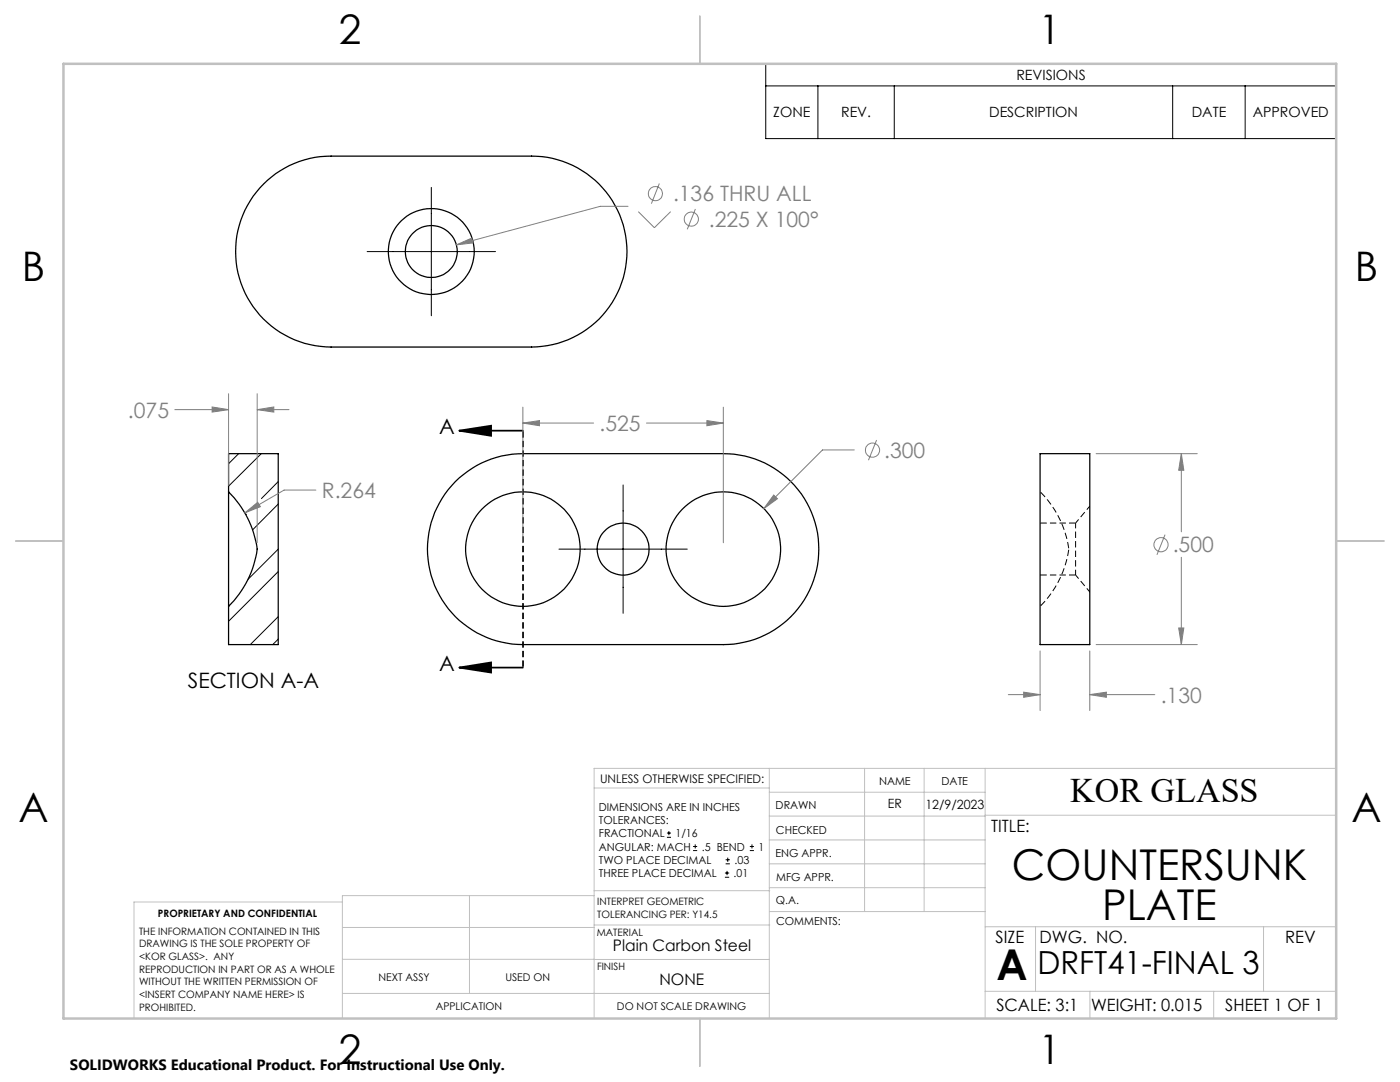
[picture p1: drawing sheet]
<svg xmlns="http://www.w3.org/2000/svg" width="279mm" height="216mm" viewBox="0 0 279 216" stroke-linecap="round" stroke-linejoin="round" font-family="sans-serif">
<g fill="none" stroke="#000" stroke-width=".25">
<path d="M52.6 36.7a19 19 0 0 1 13.5-5.5h40a19.1 19.1 0 0 1 19 19 19.1 19.1 0 0 1-19 19.1h-40a19.1 19.1 0 0 1-17.6-11.8 19.1 19.1 0 0 1 4.1-20.8zM45.6 98.1a19.8 19.8 0 0 1 5.7 11.5 19.8 19.8 0 0 1-5.7 11.4M45.6 98.1v22.9M45.6 98.1v-7.6h9.9v38.1h-9.9v-7.6M90.9 96.1a19.2 19.2 0 0 1 13.5-5.6h40a19.1 19.1 0 0 1 19 19.1 19.1 19.1 0 0 1-19 19h-40a19.1 19.1 0 0 1-17.7-11.7 19.1 19.1 0 0 1 4.2-20.8zM207.6 90.5h9.9v38.1h-9.9z"/>
<circle cx="86.1" cy="50.2" r="8.6"/>
<circle cx="86.1" cy="50.2" r="5.2"/>
<circle cx="104.4" cy="109.6" r="11.4"/>
<circle cx="124.4" cy="109.6" r="5.2"/>
<circle cx="144.4" cy="109.6" r="11.4"/>
</g>
<path d="M214.7 104.4v10.3" fill="none" stroke="#000" stroke-width=".2" stroke-dasharray="1.3 .6" stroke-dashoffset=".2" stroke-linecap="butt"/>
<path d="M213.3 109.6a20.1 20.1 0 0 0-5.7-11.5M207.6 121a20.1 20.1 0 0 0 5.7-11.4" fill="none" stroke="#000" stroke-width=".2" stroke-dasharray="1.3 .6" stroke-dashoffset="-.2" stroke-linecap="butt"/>
<path d="M214.7 114.7l2.8 3.4M217.5 101l-2.8 3.4" fill="none" stroke="#000" stroke-width=".2" stroke-dasharray="1.3 .6" stroke-dashoffset=".3" stroke-linecap="butt"/>
<path d="M207.6 114.7h7.1M214.7 104.4h-7.1" fill="none" stroke="#000" stroke-width=".2" stroke-dasharray="1.3 .6" stroke-linecap="butt"/>
<g fill="none" stroke="#000" stroke-width=".2">
<path d="M152.8 12.7h113.9v15h-113.9zM152.8 17.1h113.9M163.2 17.1v10.6M178.5 17.1v10.6M234 17.1v10.6M248.5 17.1v10.6M86.1 37.4v25.6M73.3 50.2h25.6M47.6 90.5l-2 2M52.1 90.5l-6.5 6.5M55.5 96.1l-3.3 3.4M124.4 96.8v25.6"/>
<path d="M49 102.6h.1M55.5 109.6l-6 6M55.5 100.6l-5.1 5.1M55.5 114.1l-9.9 9.9M111.5 109.6h25.7M55.5 123l-5.5 5.6M55.5 127.5l-1.1 1.1M133.1 167.1h.8M133.1 166.2h.8M133.5 165.8v.9M138.3 169.7h.8M138.3 168.9h.8"/>
<path d="M138.7 168.5v.8M144.7 175h.8M144.7 174.2h.8M144.8 172.4h.9M144.8 171.6h.9M145.1 173.8v.8M145.2 171.1v.9M149.6 169.7h.9M149.6 168.9h.9M150.1 168.5v.8"/>
</g>
<g fill="none" stroke="#808080" stroke-width=".2">
<path d="M131.6 36.6l-1.6 4M91.1 48.9l3-1.4 .3 1zM125.3 41.2h-5.5l-28.7 7.7M127.4 42.2l3.2 3.2 3.2-3.2M138.8 41.7l-1.6 4.1M45.6 78.6v18.3M51.3 78.6v29.7M34.9 81.7h10.7M42.3 81.2l3.3 .5-3.3 .5zM51.3 81.7l3.3-.5v1zM51.3 81.7h6.4M63 97.8h-6.3l-7.8 4.5"/>
<path d="M104.4 84.4l3.3-.5v1zM104.4 81.2v27.1M104.4 84.4h14.1M129 84.4h15.4M141.1 83.9l3.3 .5-3.3 .5zM144.4 81.2v27.1M154.4 98.8l.8 .7-2.8 2zM170.5 89.8h-6.4l-11.7 11.7M174.9 87.8l-1.6 4M218.8 90.5h20.1M235.8 90.5l.5 3.3h-1.1zM235.8 90.5v15.6"/>
<path d="M48.9 102.3l2.5-2.1 .6 .9zM232.5 106.7l-1.6 4M235.8 111.2v17.4M201.2 138.6h6.4M204.3 138.1l3.3 .5-3.3 .5zM207.6 129.9v11.9M217.5 138.6l3.3-.5v1zM217.5 129.9v11.9M217.5 138.6h13M218.8 128.6h20.1M235.2 125.3h1.1l-.5 3.3z"/>
<circle cx="130.8" cy="38.6" r="1.41"/>
<circle cx="138" cy="43.7" r="1.41"/>
<circle cx="174.1" cy="89.8" r="1.41"/>
<circle cx="231.7" cy="108.7" r="1.41"/>
</g>
<path d="M91.7 85.9l6.3-1v2.1zM91.7 85.9h12.7M91.7 133.2l6.3-1v2zM91.7 133.2h12.7" fill="none" stroke="#000" stroke-width=".35"/>
<path d="M104.4 85.9v47.3" fill="none" stroke="#000" stroke-width=".35" stroke-dasharray="1.3 .6" stroke-dashoffset="-.1" stroke-linecap="butt"/>
<g fill="none" stroke="#c0c0c0" stroke-width=".2">
<path d="M118.6 157.2h34.9M153.5 153.3v49.9M153.5 158.1h43.1M172.5 153.3v28.6M184.4 153.3v28.6M196.6 153.3v49.9M266.7 153.3h-148.1v49.9M68.3 180h-41.6v23.2M93.7 178.7v19.5M118.6 178.7h-50.3v24.5M118.6 177.7h35M153.5 167.6h43.1"/>
<path d="M153.5 162.8h43.1M153.5 172.4h43.1M153.5 177.1h43.1M196.6 162.7h70.1M68.3 198.2h85.2M68.3 191.4l85.2 .1M68.3 185.1h50.3M118.6 184.6h35M153.6 181.9h43M196.6 197.8h70.1M196.6 184.9h70.1M206.7 184.9v12.9"/>
<path d="M217.5 197.8v5.4M242.2 197.8v5.4M252.2 184.9v12.9"/>
</g>
<path d="M139.7 3.2v9.5M3.1 107.9h9.6M266.7 107.9h9.5M139.7 203.2v9.6" fill="none" stroke="#c0c0c0" stroke-width=".25"/>
<path d="M12.7 12.7h254v190.5h-254z" fill="none" stroke="#c0c0c0" stroke-width=".5"/>
<path d="M91.7 85.9l6.3-1v2.1zM91.7 133.2l6.3-1v2z" fill="#000"/>
<path d="M154.4 98.8l-2 2.7 2.8-2zM104.4 84.4l3.3-.5v1zM141.1 83.9l3.3 .5-3.3 .5zM91.1 48.9l3.3-.4-.3-1zM204.3 138.1l3.3 .5-3.3 .5zM217.5 138.6l3.3-.5v1zM235.2 125.3h1.1l-.5 3.3zM235.8 90.5l.5 3.3h-1.1zM42.3 81.2l3.3 .5-3.3 .5zM51.3 81.7l3.3-.5v1zM48.9 102.3l3.1-1.2-.6-.9z" fill="#808080"/>
<g font-size="8.5">
<text x="202" y="175.5">COUNTERSUNK</text>
<text x="220" y="183.7">PLATE</text>
<text x="198.9" y="195.5">A</text>
</g>
<g font-size="8.1">
<text x="67.6" y="8.9">2</text>
<text x="207.3" y="8.9">1</text>
<text x="4.4" y="56.1">B</text>
<text x="270.4" y="56.1">B</text>
<text x="3.7" y="164.1">A</text>
<text x="269.7" y="164.1">A</text>
<text x="67.6" y="212.4">2</text>
<text x="207.3" y="212.4">1</text>
</g>
<text font-size="6.9" x="213.6" y="160.1">KOR GLASS</text>
<text font-size="6.3" x="207" y="194.4">DRFT41-FINAL 3</text>
<g font-size="4.2" fill="#808080">
<text x="134.3" y="40.2">.136 THRU ALL</text>
<text x="141.5" y="45.3">.225 X 100°</text>
<text x="25.5" y="83.3">.075</text>
<text x="119.7" y="86">.525</text>
<text x="176.5" y="91.4">.300</text>
<text x="64.2" y="99.4">R.264</text>
<text x="234.1" y="110.2">.500</text>
<text x="231.7" y="140.2">.130</text>
</g>
<g font-size="4.2">
<text x="87.7" y="86.7">A</text>
<text x="37.5" y="137.3">SECTION A-A</text>
<text x="87.7" y="133.9">A</text>
</g>
<g font-size="3.4">
<text x="197.8" y="166">TITLE:</text>
<text x="198.7" y="188.1">SIZE</text>
<text x="207.5" y="188.1">DWG. NO.</text>
<text x="256.5" y="188.2">REV</text>
<text x="198.8" y="201.7">SCALE: 3:1</text>
<text x="217.7" y="201.8">WEIGHT: 0.015</text>
<text x="244.5" y="201.7">SHEET 1 OF 1</text>
</g>
<g font-size="3.2">
<text x="122.3" y="189.8">Plain Carbon Steel</text>
<text x="131.6" y="196.6">NONE</text>
</g>
<text font-size="3" x="14" y="213.5">SOLIDWORKS Educational Product. For Instructional Use Only.</text>
<g font-size="2.8">
<text x="202.8" y="16">REVISIONS</text>
<text x="154.3" y="23.4">ZONE</text>
<text x="167.9" y="23.4">REV.</text>
<text x="197.4" y="23.4">DESCRIPTION</text>
<text x="237.8" y="23.4">DATE</text>
<text x="250" y="23.4">APPROVED</text>
</g>
<g font-size="2.5">
<text x="177.2" y="161.3">ER</text>
<text x="184.7" y="161.4">12/9/2023</text>
</g>
<text font-size="2.4" x="119.8" y="156.2">UNLESS OTHERWISE SPECIFIED:</text>
<g font-size="2.2">
<text x="119.5" y="161.8">DIMENSIONS ARE IN INCHES</text>
<text x="154.8" y="161.4">DRAWN</text>
<text x="175.4" y="156.6">NAME</text>
<text x="187.9" y="156.7">DATE</text>
<text x="119.5" y="164.4">TOLERANCES:</text>
<text x="119.5" y="167.1">FRACTIONAL</text>
<text x="134.8" y="167.1">1/16</text>
<text x="154.9" y="166.3">CHECKED</text>
<text x="119.5" y="172.4">TWO PLACE DECIMAL</text>
<text x="119.5" y="169.7">ANGULAR: MACH</text>
<text x="140.1" y="169.7">.5 BEND</text>
<text x="146.6" y="172.4">.03</text>
<text x="151.4" y="169.7">1</text>
<text x="154.8" y="171">ENG APPR.</text>
<text x="119.5" y="175">THREE PLACE DECIMAL</text>
<text x="146.4" y="175">.01</text>
<text x="154.9" y="175.7">MFG APPR.</text>
<text x="154.9" y="180.4">Q.A.</text>
<text x="154.9" y="184.6">COMMENTS:</text>
</g>
<g font-size="2.1">
<text x="75.5" y="195.7">NEXT ASSY</text>
<text x="100.9" y="195.7">USED ON</text>
<text x="86.9" y="201.5">APPLICATION</text>
<text x="123.1" y="201.6">DO NOT SCALE DRAWING</text>
</g>
<g font-size="2">
<text x="31.5" y="182.9">PROPRIETARY AND CONFIDENTIAL</text>
<text x="119.2" y="180.6">INTERPRET GEOMETRIC</text>
<text x="119.2" y="183.1">TOLERANCING PER: Y14.5</text>
<text x="27.8" y="186.5">THE INFORMATION CONTAINED IN THIS</text>
<text x="27.8" y="189">DRAWING IS THE SOLE PROPERTY OF</text>
<text x="27.8" y="191.6">&lt;KOR GLASS&gt;. ANY</text>
<text x="119.1" y="186.7">MATERIAL</text>
<text x="27.8" y="194.1">REPRODUCTION IN PART OR AS A WHOLE</text>
<text x="27.8" y="196.6">WITHOUT THE WRITTEN PERMISSION OF</text>
<text x="119.1" y="193.5">FINISH</text>
<text x="27.8" y="199.1">&lt;INSERT COMPANY NAME HERE&gt; IS</text>
<text x="27.8" y="201.7">PROHIBITED.</text>
</g>
</svg>
